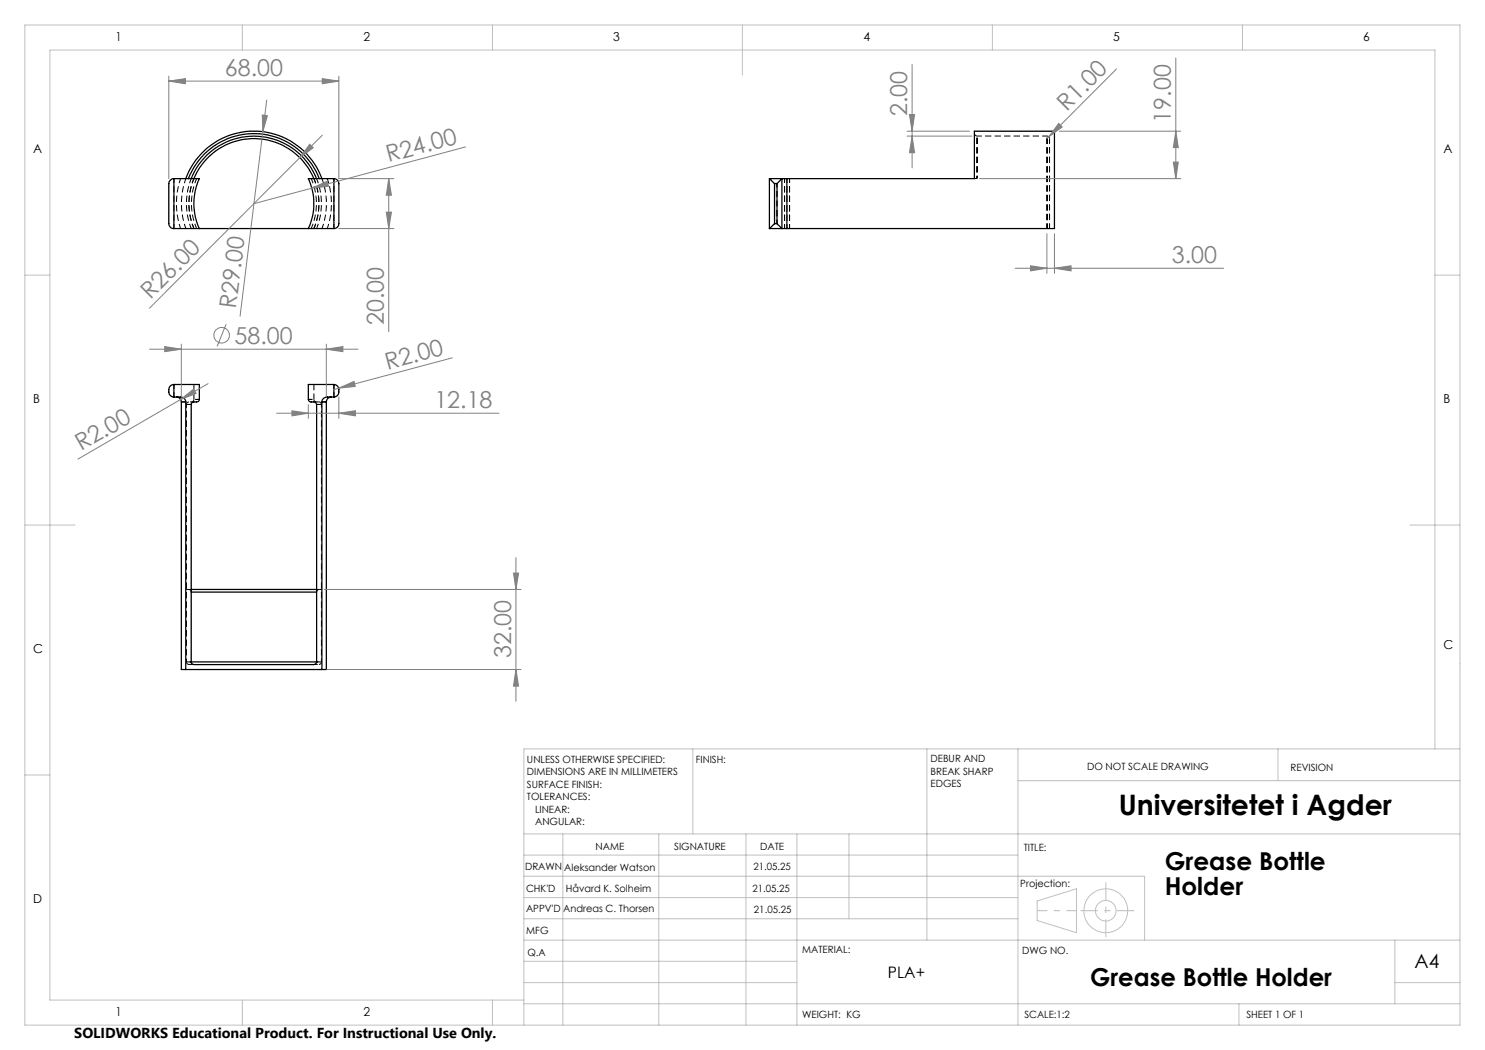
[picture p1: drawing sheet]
<svg xmlns="http://www.w3.org/2000/svg" width="297mm" height="210mm" viewBox="0 0 297 210" stroke-linecap="round" stroke-linejoin="round" font-family="sans-serif">
<g fill="none" stroke="#000" stroke-width=".2" stroke-dasharray="1.3 .6" stroke-dashoffset=".4" stroke-linecap="butt">
<path d="M66.8 35.7v10M155.4 36.7v8M156.9 35.7v10M157.4 35.7v10M157.9 35.7v10M195.4 27.2l-.3-.1-.2-.4M209.9 27.7l-.1-.3-.4-.2M34.8 45.7v-10M154.9 44.7v-8M156.9 45.7v-10M157.9 45.7v-10M38.8 79.9l-.2 .3-.3 .2"/>
<path d="M36.3 80.4h.9M37.8 80.4l-.4 .1-.1 .4M63.3 80.4l-.4-.2-.1-.3M64.3 80.9l-.2-.4-.3-.1M64.4 80.4h.9M38.2 118.4l-.1-.3-.4-.2M63.9 117.9l-.4 .1-.2 .4M37.3 132.4l.1 .3 .4 .2M63.8 132.9l.3-.2 .2-.3"/>
</g>
<g fill="none" stroke="#000" stroke-width=".2" stroke-dasharray="1.3 .6" stroke-dashoffset=".3" stroke-linecap="butt">
<path d="M36.1 35.7a15.5 15.5 0 0 0 0 10M38.2 35.7a13.5 13.5 0 0 0 0 10M38.8 35.7a13 13 0 0 0 0 10M39.3 35.7a12.5 12.5 0 0 0 0 10M62.8 35.7a13 13 0 0 1 0 10M64.4 35.7a14.5 14.5 0 0 1 0 10M209.4 27.2h-14M37.2 45.7a14.5 14.5 0 0 1 0-10M38.8 45.7a13 13 0 0 1 0-10M62.2 45.7a12.5 12.5 0 0 0 0-10M62.8 45.7a13 13 0 0 0 0-10M63.3 45.7a13.5 13.5 0 0 0 0-10"/>
<path d="M65.5 45.7a15.5 15.5 0 0 0 0-10M34.8 79.4v-2.5M66.8 76.9v2.5"/>
</g>
<g fill="none" stroke="#000" stroke-width=".25">
<path d="M34.8 35.7h5.1a11.9 11.9 0 0 0 0 10M34.8 35.7a1.02 1.02 0 0 0-1 1v8a1.02 1.02 0 0 0 1 1M34.8 35.7v10M37.1 35.7a14.5 14.5 0 0 1 13.7-9.5 14.5 14.5 0 0 1 13.6 9.5M37.7 35.7a14 14 0 0 1 13.1-9 14 14 0 0 1 13.1 9M38.2 35.7a13.5 13.5 0 0 1 12.6-8.5 13.5 13.5 0 0 1 12.5 8.5M38.8 35.7a13 13 0 0 1 12-8 13 13 0 0 1 12 8M66.8 35.7a.96 .96 0 0 1 1 1v8a.96 .96 0 0 1-1 1M66.8 35.7h-5.1a11.9 11.9 0 0 1 0 10M66.8 35.7v10M153.9 35.7l1 1M153.9 35.7h2.5"/>
<path d="M153.9 35.7v10M154.9 36.7h.5M154.9 36.7v8M155.4 36.7v8M156.4 35.7l-1 1M156.4 35.7h1M156.4 35.7v10M157.4 35.7v10M157.4 35.7h37.5v-9.5h16v19.5h-53.5M34.8 45.7h32M153.9 45.7h2.5M154.9 44.7l-1 1"/>
<path d="M154.9 44.7h.5M155.4 44.7l1 1M156.4 45.7h1M34.8 79.4h1.3a1.02 1.02 0 0 1 1 1M34.8 76.9h5.1l-.1 3.2a1.15 1.15 0 0 1-1.2 .3l-.4 .3v51.7M34.8 76.9a1.17 1.17 0 0 0-1 1.7l.3 .5 .7 .3M34.8 76.9v2.5M35.3 79.4a.96 .96 0 0 1 1 1M66.3 79.4a.96 .96 0 0 0-1 1M66.8 76.9h-5.1v3.2l.4 .3h.9l.3 .5v51.5M66.8 79.4h-1.4a1.04 1.04 0 0 0-1 1M66.8 76.9a1.31 1.31 0 0 1 1 1.1 1.31 1.31 0 0 1-.7 1.3l-.3 .1"/>
<path d="M66.8 76.9v2.5M36.3 80.4v53.5h.8M36.3 80.4h.8M37.1 80.4v53.5M64.4 80.4h.9M64.4 80.4v53.5M65.3 80.4v53.5h-.9M38.2 118.4h25.1M38.2 117.9h25.1M37.1 133.9h27.3M38.2 132.4l.2 .3 .4 .2h24l.4-.2 .1-.3M38.2 132.4h25.1"/>
</g>
<path d="M38.2 80.9h-.9h.9M63.3 80.9h1h-1M38.2 132.4h-.9h.9M63.3 132.4h1h-1" fill="none" stroke="#000" stroke-width=".2" stroke-dasharray="1.3 .6" stroke-dashoffset="1" stroke-linecap="butt"/>
<path d="M39.9 79.9h-1.1h1.1M61.7 79.9h1.1h-1.1M38.8 80.4h-1M63.8 80.4h-1M37.8 132.9h1M62.8 132.9h1" fill="none" stroke="#000" stroke-width=".2" stroke-dasharray="1.3 .6" stroke-dashoffset=".5" stroke-linecap="butt"/>
<path d="M154.9 36.7h.5M194.9 35.7h.5M155.4 44.7h-.5M37.7 117.9h-.5M37.7 117.9h.5M63.3 117.9h.6M64.4 117.9h-.5" fill="none" stroke="#000" stroke-width=".2" stroke-dasharray="1.3 .6" stroke-linecap="butt"/>
<path d="M37.3 80.9v51.5M64.3 132.4v-51.5" fill="none" stroke="#000" stroke-width=".2" stroke-dasharray="1.3 .6" stroke-dashoffset=".6" stroke-linecap="butt"/>
<path d="M38.8 76.9v3M62.8 79.9v-3" fill="none" stroke="#000" stroke-width=".2" stroke-dasharray="1.3 .6" stroke-dashoffset=".1" stroke-linecap="butt"/>
<path d="M209.4 45.7v-18.5v18.5M209.9 45.7v-18" fill="none" stroke="#000" stroke-width=".2" stroke-dasharray="1.3 .6" stroke-dashoffset=".2" stroke-linecap="butt"/>
<path d="M195.4 35.7v-8.5v8.5" fill="none" stroke="#000" stroke-width=".2" stroke-dasharray="1.3 .6" stroke-dashoffset=".7" stroke-linecap="butt"/>
<g fill="none" stroke="#808080" stroke-width=".2">
<path d="M33.8 16.2l3.3-.5v1zM33.8 15.2v20.5M33.8 16.2h34M64.5 15.7l3.3 .5-3.3 .5zM67.8 15.2v20.5h11M182.4 12.9v20.7M223.3 13.8l-13.5 13.6M235.2 11.6v24.1M52.5 23l1 .1-.9 3.2zM53.3 20l-5.3 43.2M61.9 28.8l.8 .8-2.7 1.9zM62.4 37.6l3-1.3 .3 .9z"/>
<path d="M62.4 37.6l-11.6 3.1M64.5 27l-34.6 34.7M77.8 35.7l.5 3.3h-1zM77.8 35.7v30.6M93.1 29.4l-30.7 8.2M181.4 27.2h13M181.4 26.2h12.5M181.9 22.9h1l-.5 3.3zM182.4 27.2l.5 3.3h-1zM195.9 35.7h40.2M209.8 27.4l-.4 .3M211.7 24.7l.7 .7-2.6 2z"/>
<path d="M211.9 26.2h24.2M234.7 32.4h1l-.5 3.3zM235.2 26.2l.5 3.3h-1zM67.8 45.7h11M77.3 42.4h1l-.5 3.3zM203 53.6h41.7M206.1 53.2l3.3 .4-3.3 .6zM209.4 46.7v8M210.9 53.6l3.3-.4v1zM210.9 46.7v8M29.9 69.8h41.7M32.9 69.3l3.4 .5-3.4 .5z"/>
<path d="M36.1 79.9l2.6-2.1 .5 .9zM36.1 79.9l-20.5 11.9M36.3 68.8v10.6M41.6 76.7l-5.5 3.2M45.2 64.8l-1.8 4.5M65.3 69.8l3.3-.5v1zM65.3 68.8v10.6M67.7 77.6l3.1-1.3 .2 1zM67.7 77.6l-.9 .3M67.8 79.4v4.3M90.5 71.6l-22.8 6M55.3 82.6h44.5"/>
<path d="M58.4 82.2l3.3 .4-3.3 .6zM61.7 80.9v2.8M67.8 82.6l3.3-.4v1zM64.8 117.9h39.4M102.7 114.6h1l-.5 3.3zM103.2 111.5v28.8M65.4 133.9h38.8M103.2 133.9l.5 3.3h-1z"/>
<circle cx="44.3" cy="67" r="1.55"/>
</g>
<g fill="none" stroke="#c0c0c0" stroke-width=".2">
<path d="M5 5h287v200h-287zM48.5 5v5M98.5 5v5M148.5 5v10M198.5 5v5M248.5 5v5M5 55h5M287 55h5M5 105h10M282 105h10M5 155h5M138.6 149.8v17"/>
<path d="M185.4 149.8v38.2M203.6 149.8v55.2M203.6 156.1h88.4M255.6 149.8v6.3M287 149.8v-139.8h-277v190h94.8M292 149.8h-187.2v55.2M104.8 166.8h187.2M104.8 175.3h124.1v12.7M104.8 179.5h98.8M104.8 171h98.8M112.6 166.8v38.2M131.8 166.8v38.2"/>
<path d="M149.2 166.8v38.2M159.4 166.8v38.2M169.8 166.8v17M104.8 183.8h98.8M104.8 196.5h54.6M104.8 192.3h54.6M104.8 188h187.2M207.4 180.2l7.9-2.4v8.7l-7.9-2.4zM279 196.5h13M279 188v12.8M48.5 200v5M98.5 200v5"/>
<path d="M104.8 200.8h187.2M247.8 200.8v4.2"/>
<circle cx="221.2" cy="182.2" r="4.4"/>
<circle cx="221.2" cy="182.1" r="2.06"/>
</g>
<path d="M207.5 182.1h7.8" fill="none" stroke="#c0c0c0" stroke-width=".2" stroke-dasharray="15.2 1.3 1.3 1.3" stroke-dashoffset="13.2" stroke-linecap="butt"/>
<path d="M221.2 176.5v11" fill="none" stroke="#c0c0c0" stroke-width=".2" stroke-dasharray="15.2 1.3 1.3 1.3" stroke-dashoffset="11.6" stroke-linecap="butt"/>
<path d="M216.1 182.1h10.8" fill="none" stroke="#c0c0c0" stroke-width=".2" stroke-dasharray="15.2 1.3 1.3 1.3" stroke-dashoffset="11.8" stroke-linecap="butt"/>
<g fill="#808080">
<path d="M62.4 37.6l3-1.3 .3 .9z"/>
<path d="M67.7 77.6l3.1-1.3 .2 1z"/>
<path d="M36.1 79.9l2.6-2.1 .5 .9z"/>
<path d="M211.7 24.7l.7 .7-2.6 2z"/>
<path d="M61.9 28.8l.8 .8-2.7 1.9z"/>
<path d="M52.5 23l1 .1-.9 3.2z"/>
<path d="M64.5 15.7l3.3 .5-3.3 .5zM33.8 16.2l3.3-.5v1zM65.3 69.8l3.3-.5v1zM32.9 69.3l3.4 .5-3.4 .5z"/>
<path d="M58.4 82.2l3.3 .4-3.3 .6zM67.8 82.6l3.3-.4v1z"/>
<path d="M206.1 53.2l3.3 .4-3.3 .6zM210.9 53.6l3.3-.4v1z"/>
<path d="M77.3 42.4h1l-.5 3.3zM77.8 35.7l.5 3.3h-1zM182.4 27.2l.5 3.3h-1zM181.9 22.9h1l-.5 3.3z"/>
<path d="M102.7 114.6h1l-.5 3.3zM103.2 133.9l.5 3.3h-1zM235.2 26.2l.5 3.3h-1zM234.7 32.4h1l-.5 3.3z"/>
</g>
<text font-size="5.6" x="223.7" y="163">Universitetet i Agder</text>
<g font-size="4.9">
<text x="232.9" y="174">Grease Bottle</text>
<text x="232.9" y="178.9">Holder</text>
<text x="218" y="197.1">Grease Bottle Holder</text>
</g>
<g font-size="4.7" fill="#808080">
<text x="45" y="15.2">68.00</text>
<text x="181.4" y="23.2" transform="rotate(-90 181.4 23.2)">2.00</text>
<text x="213.3" y="22.4" transform="rotate(-45 213.3 22.4)">R1.00</text>
<text x="234.2" y="24.5" transform="rotate(-90 234.2 24.5)">19.00</text>
<text x="77.7" y="32.5" transform="rotate(-15 77.7 32.5)">R24.00</text>
<text x="234.4" y="52.6">3.00</text>
<text x="30.1" y="60" transform="rotate(-45 30.1 60)">R26.00</text>
<text x="47.2" y="61.8" transform="rotate(-83 47.2 61.8)">R29.00</text>
<text x="76.8" y="65" transform="rotate(-90 76.8 65)">20.00</text>
<text x="46.9" y="68.7">58.00</text>
<text x="77.5" y="74" transform="rotate(-15 77.5 74)">R2.00</text>
<text x="86.9" y="81.6">12.18</text>
<text x="16.2" y="90.3" transform="rotate(-30 16.2 90.3)">R2.00</text>
<text x="102.2" y="131.7" transform="rotate(-90 102.2 131.7)">32.00</text>
</g>
<text font-size="3.9" x="282.9" y="193.6">A4</text>
<text font-size="3.2" x="177.6" y="195.7">PLA+</text>
<text font-size="2.9" x="14.9" y="207.6">SOLIDWORKS Educational Product. For Instructional Use Only.</text>
<g font-size="2.5">
<text x="23.1" y="8.2">1</text>
<text x="72.7" y="8.2">2</text>
<text x="122.7" y="8.2">3</text>
<text x="172.7" y="8.2">4</text>
<text x="222.7" y="8.2">5</text>
<text x="272.7" y="8.2">6</text>
<text x="6.7" y="30.7">A</text>
<text x="288.7" y="30.7">A</text>
<text x="6.7" y="80.7">B</text>
<text x="288.7" y="80.7">B</text>
<text x="6.7" y="130.7">C</text>
<text x="288.7" y="129.7">C</text>
<text x="6.7" y="180.7">D</text>
<text x="23.1" y="203.2">1</text>
<text x="72.7" y="203.2">2</text>
</g>
<g font-size="2">
<text x="105.4" y="152.6">UNLESS OTHERWISE SPECIFIED:</text>
<text x="105.4" y="155.1">DIMENSIONS ARE IN MILLIMETERS</text>
<text x="139.2" y="152.6">FINISH:</text>
<text x="186.1" y="152.5">DEBUR AND</text>
<text x="186.1" y="155">BREAK SHARP</text>
<text x="217.4" y="154">DO NOT SCALE DRAWING</text>
<text x="258.1" y="154.2">REVISION</text>
<text x="105.4" y="157.6">SURFACE FINISH:</text>
<text x="105.4" y="160.1">TOLERANCES:</text>
<text x="186.1" y="157.5">EDGES</text>
<text x="107" y="162.6">LINEAR:</text>
<text x="107" y="165.1">ANGULAR:</text>
<text x="119.1" y="170">NAME</text>
<text x="134.8" y="169.9">SIGNATURE</text>
<text x="150.7" y="173.9">21.05.25</text>
<text x="152" y="169.9">DATE</text>
<text x="204.8" y="170.2">TITLE:</text>
<text x="105" y="174.1">DRAWN</text>
<text x="105.2" y="178.3">CHK'D</text>
<text x="112.9" y="174.1">Aleksander Watson</text>
<text x="113.2" y="178.3">Håvard K. Solheim</text>
<text x="150.5" y="178.3">21.05.25</text>
<text x="204.1" y="177.4">Projection:</text>
<text x="105.2" y="182.4">APPV'D</text>
<text x="112.6" y="182.4">Andreas C. Thorsen</text>
<text x="150.8" y="182.6">21.05.25</text>
<text x="105.3" y="186.8">MFG</text>
<text x="105.5" y="191.1">Q.A</text>
<text x="160.5" y="190.5">MATERIAL:</text>
<text x="204.4" y="190.8">DWG NO.</text>
<text x="160.4" y="203.5">WEIGHT: KG</text>
<text x="204.9" y="203.6">SCALE:1:2</text>
<text x="249.3" y="203.6">SHEET 1 OF 1</text>
</g>
</svg>
